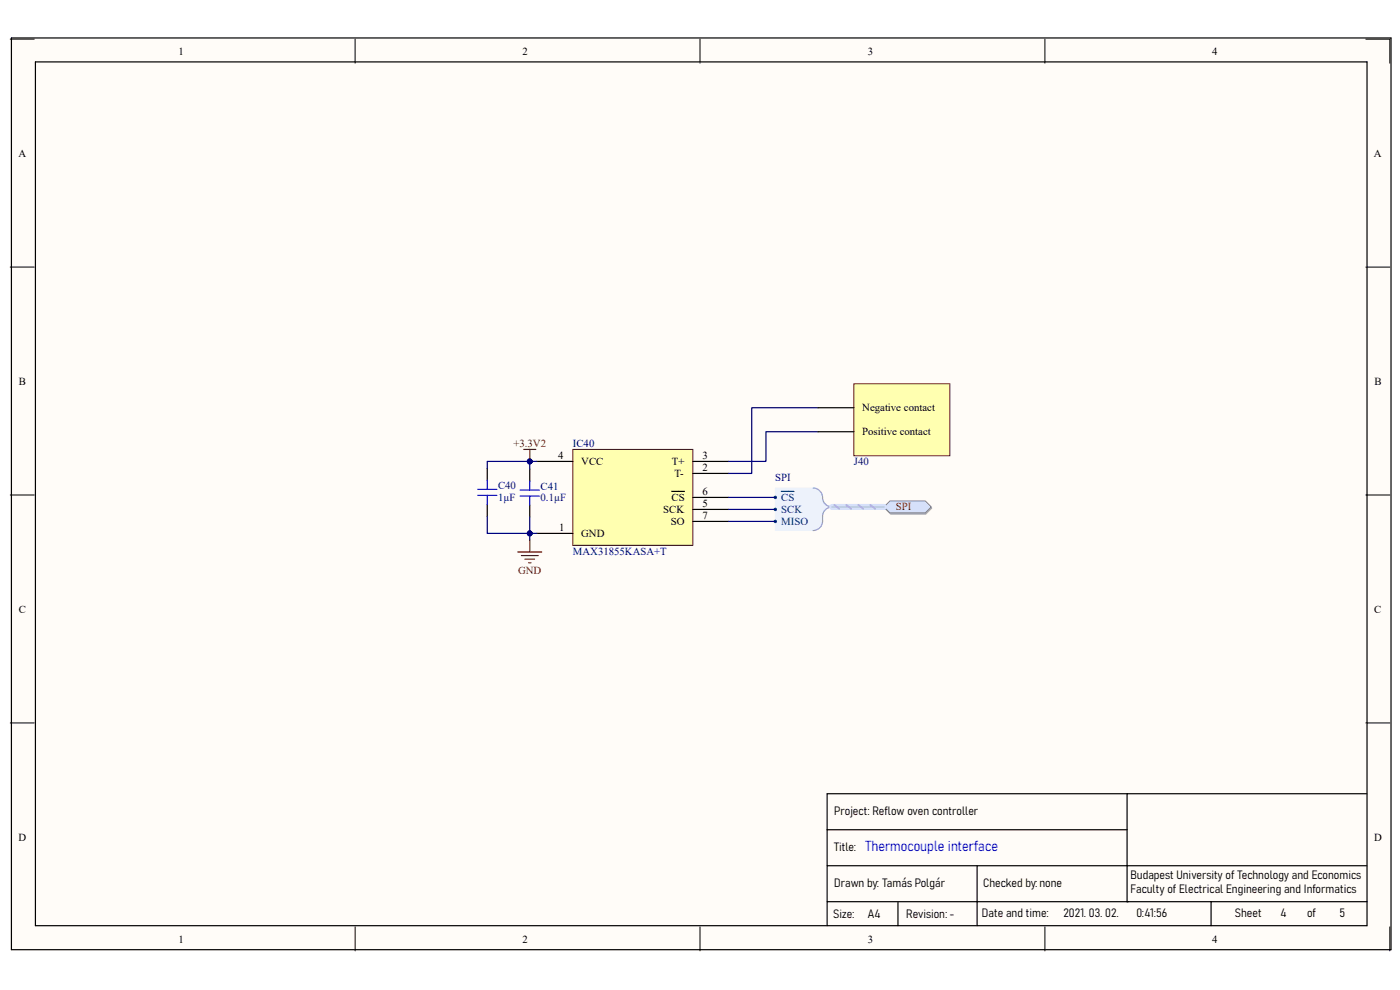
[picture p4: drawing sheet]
<svg xmlns="http://www.w3.org/2000/svg" width="297mm" height="210mm" viewBox="0 0 297 210" stroke-linecap="round" stroke-linejoin="round" font-family="sans-serif">
<g fill="#fffcf8">
<path d="M2.2 8.3h292.7v193.4h-292.7z" fill-rule="evenodd"/>
<path d="M7.3 13.4h282.5v183.2h-282.5z" fill-rule="evenodd"/>
</g>
<g fill="none" stroke="#000" stroke-width=".21">
<path d="M2.2 8.3h5.1M75.3 8.3v5.1M148.5 8.3v5.1M221.7 8.3v5.1M289.8 8.3h5.1v5.1M2.2 56.7h5.1M289.8 56.7h5.1M2.2 105h5.1M289.8 105h5.1M2.2 153.4h5.1M289.8 153.4h5.1M75.3 196.6v5.1"/>
<path d="M148.5 196.6v5.1M221.7 196.6v5.1M294.9 196.6v5.1"/>
</g>
<path d="M2.4 8.1h292.7v193.4h-292.7zM7.5 13.1h282.5v183.3h-282.5zM175.5 176h63.6M239.1 168.4v22.9M290 168.4h-114.5v28M175.5 191.3h114.5M175.5 183.7h114.5M190.5 191.3v5.1M207.3 183.7v12.7M256.9 191.3v5.1" fill="none" stroke="#000" stroke-width=".25"/>
<path d="M187.7 107.8l1.2-1.3h7.5l1.3 1.3-1.3 1.3h-7.5z" fill-rule="evenodd" fill="#bac0ca"/>
<path d="M187.7 107.8l1.2-1.3h7.5l1.3 1.3-1.3 1.3h-7.5z" fill="none" stroke="#a6acb6" stroke-width=".21"/>
<path d="M187.5 107.5l1.3-1.2h7.5l1.3 1.2-1.3 1.3h-7.5z" fill-rule="evenodd" fill="#d5e4ff"/>
<path d="M187.5 107.5l1.3-1.2h7.5l1.3 1.2-1.3 1.3h-7.5z" fill="none" stroke="#71809b" stroke-width=".21"/>
<path d="M121.5 95.3h25.5v20.4h-25.5z" fill-rule="evenodd" fill="#ffffb0"/>
<path d="M121.5 95.3h25.5v20.4h-25.5z" fill="none" stroke="#800000" stroke-width=".21"/>
<path d="M113.9 97.9h7.6M147 97.9h7.6M113.9 113.2h7.6M142.5 104.2h2.7M147 100.4h7.6M147 108.1h7.6M147 105.5h7.6M147 110.6h7.6" fill="none" stroke="#000" stroke-width=".25"/>
<path d="M164.5 103.5h8a2.06 2.06 0 0 1 2 2.5l.5 .9 1 .6-1 .7-.5 .8v1.5l-.2 1-.8 .8-1 .2h-8z" fill-rule="evenodd" fill="#edf2fb"/>
<path d="M164.5 103.5h8a2.06 2.06 0 0 1 2 2.5l.5 .9 1 .6-1 .7-.5 .8v1.5l-.2 1-.8 .8-1 .2h-8z" fill="none" stroke="#edf2fb" stroke-width=".21"/>
<path d="M172.5 103.5a2.18 2.18 0 0 1 2.1 2.6 2.01 2.01 0 0 0 1.9 1.4 2.01 2.01 0 0 0-2 2 2.28 2.28 0 0 1-2 3" fill="none" stroke="#8f9ec9" stroke-width=".25"/>
<circle cx="164.5" cy="105.5" r=".25" fill="#003a70"/>
<circle cx="164.5" cy="105.5" r=".25" fill="none" stroke="#003a70" stroke-width=".21"/>
<path d="M165.8 104.2h2.6" fill="none" stroke="#003a70" stroke-width=".25"/>
<circle cx="164.5" cy="108.1" r=".25" fill="#003a70"/>
<circle cx="164.5" cy="108.1" r=".25" fill="none" stroke="#003a70" stroke-width=".21"/>
<circle cx="164.5" cy="110.6" r=".25" fill="#003a70"/>
<circle cx="164.5" cy="110.6" r=".25" fill="none" stroke="#003a70" stroke-width=".21"/>
<path d="M173.5 91.6h-11v6.3h-7.9M173.5 86.5h-14v13.9h-4.9M113.9 113.2h-1.5v1.3M154.6 105.5h9.9M154.6 108.1h9.9M154.6 110.6h9.9" fill="none" stroke="#000080" stroke-width=".25"/>
<path d="M176.5 107.5h11" fill="none" stroke="#cbdaff" stroke-width="1.3"/>
<path d="M177 107.1l1 .9M179.6 107.1l1 .9M182.1 107.1l1 .9M184.7 107.1l1 .9" fill="none" stroke="#adbce7" stroke-width=".38"/>
<path d="M176.5 107.5h11" fill="none" stroke="#adbce7" stroke-width=".25"/>
<path d="M109.8 117.1h5.1M110.6 117.9h3.6M111.4 118.6h2M112.1 119.4h.5M112.4 114.5v2.6" fill="none" stroke="#800000" stroke-width=".25"/>
<path d="M103.4 99.4v2.5M112.4 99.5v2.6M103.4 107v2.5M112.4 107.2v2.5" fill="none" stroke="#000" stroke-width=".25"/>
<path d="M101.3 103.8h4.1M101.3 105.1h4.1M103.4 101.9v1.9M103.4 105.1v1.9M110.4 104h4M110.4 105.2h4M112.4 102.1v1.9M112.4 105.2v2" fill="none" stroke="#00f" stroke-width=".25"/>
<circle cx="112.4" cy="113.2" r=".51" fill="#000080"/>
<circle cx="112.4" cy="113.2" r=".51" fill="none" stroke="#000080" stroke-width=".21"/>
<path d="M112.4 109.7v3.5" fill="none" stroke="#000080" stroke-width=".25"/>
<circle cx="112.4" cy="113.2" r=".51" fill="#000080"/>
<circle cx="112.4" cy="113.2" r=".51" fill="none" stroke="#000080" stroke-width=".21"/>
<path d="M103.4 109.5v3.7h9" fill="none" stroke="#000080" stroke-width=".25"/>
<circle cx="112.4" cy="113.2" r=".51" fill="#000080"/>
<circle cx="112.4" cy="113.2" r=".51" fill="none" stroke="#000080" stroke-width=".21"/>
<path d="M113.9 97.9h-10.5v1.5" fill="none" stroke="#000080" stroke-width=".25"/>
<circle cx="112.4" cy="97.9" r=".51" fill="#000080"/>
<circle cx="112.4" cy="97.9" r=".51" fill="none" stroke="#000080" stroke-width=".21"/>
<path d="M112.4 97.9v1.6" fill="none" stroke="#000080" stroke-width=".25"/>
<circle cx="112.4" cy="97.9" r=".51" fill="#000080"/>
<circle cx="112.4" cy="97.9" r=".51" fill="none" stroke="#000080" stroke-width=".21"/>
<path d="M111.1 95.3h2.6M112.4 95.3v2.6" fill="none" stroke="#800000" stroke-width=".25"/>
<circle cx="112.4" cy="97.9" r=".51" fill="#000080"/>
<circle cx="112.4" cy="97.9" r=".51" fill="none" stroke="#000080" stroke-width=".21"/>
<path d="M181.1 81.4h20.4v15.3h-20.4z" fill-rule="evenodd" fill="#ffffb0"/>
<path d="M181.1 81.4h20.4v15.3h-20.4z" fill="none" stroke="#800000" stroke-width=".21"/>
<path d="M173.5 91.6h7.6M173.5 86.5h7.6" fill="none" stroke="#000" stroke-width=".25"/>
<text font-size="3" fill="#00f" x="183.6" y="180.5">Thermocouple interface</text>
<g font-size="2.5">
<text x="177" y="172.9">Project: Reflow oven controller</text>
<text x="177" y="180.6">Title:</text>
<text x="177" y="188.2">Drawn by: Tamás Polgár</text>
<text x="208.6" y="188.2">Checked by:none</text>
<text x="239.9" y="186.4">Budapest University of Technology and Economics</text>
<text x="239.9" y="189.5">Faculty of Electrical Engineering and Informatics</text>
<text x="176.7" y="194.8">Size:</text>
<text x="184.1" y="194.8">A4</text>
<text x="192.3" y="194.8">Revision: -</text>
<text x="208.3" y="194.6">Date and time:</text>
<text x="225.6" y="194.6">2021. 03. 02.</text>
<text x="241.1" y="194.6">0:41:56</text>
<text x="262" y="194.6">Sheet</text>
<text x="271.7" y="194.6">4</text>
<text x="277.3" y="194.6">of</text>
<text x="284.1" y="194.6">5</text>
</g>
<g font-size="2.3">
<text x="37.9" y="11.6">1</text>
<text x="110.9" y="11.6">2</text>
<text x="184.1" y="11.6">3</text>
<text x="257.2" y="11.6">4</text>
<text x="3.9" y="33.2">A</text>
<text x="291.5" y="33.2">A</text>
<text x="4" y="81.6">B</text>
<text x="291.6" y="81.6">B</text>
<text x="182.9" y="87.2">Negative contact</text>
<text x="182.9" y="92.3">Positive contact</text>
<text x="118.4" y="97.4">4</text>
<text x="123.3" y="98.6">VCC</text>
<text x="142.5" y="98.6">T+</text>
<text x="143.1" y="101.2">T-</text>
<text x="149" y="99.9">2</text>
<text x="149" y="97.4">3</text>
<text x="142.5" y="106.3">CS</text>
<text x="149" y="107.6">5</text>
<text x="149" y="105">6</text>
<text x="118.6" y="112.6">1</text>
<text x="123.3" y="113.9">GND</text>
<text x="140.7" y="108.8">SCK</text>
<text x="142.3" y="111.4">SO</text>
<text x="149" y="110.1">7</text>
<text x="4" y="130">C</text>
<text x="291.5" y="130">C</text>
<text x="3.9" y="178.3">D</text>
<text x="291.5" y="178.3">D</text>
<text x="37.9" y="199.9">1</text>
<text x="110.9" y="199.9">2</text>
<text x="184.1" y="199.9">3</text>
<text x="257.2" y="199.9">4</text>
</g>
<g font-size="2.3" fill="#800000">
<text x="108.9" y="94.8">+3.3V2</text>
<text x="190.1" y="108.3">SPI</text>
<text x="109.9" y="121.7">GND</text>
</g>
<g font-size="2.3" fill="#000080">
<text x="121.5" y="94.8">IC40</text>
<text x="181.1" y="98.7">J40</text>
<text x="105.7" y="106.2">1µF</text>
<text x="105.7" y="103.7">C40</text>
<text x="114.7" y="106.4">0.1µF</text>
<text x="114.7" y="103.8">C41</text>
<text x="164.5" y="102">SPI</text>
<text x="121.5" y="117.7">MAX31855KASA+T</text>
</g>
<g font-size="2.3" fill="#003a70">
<text x="165.7" y="106.3">CS</text>
<text x="165.7" y="108.8">SCK</text>
<text x="165.7" y="111.4">MISO</text>
</g>
</svg>
